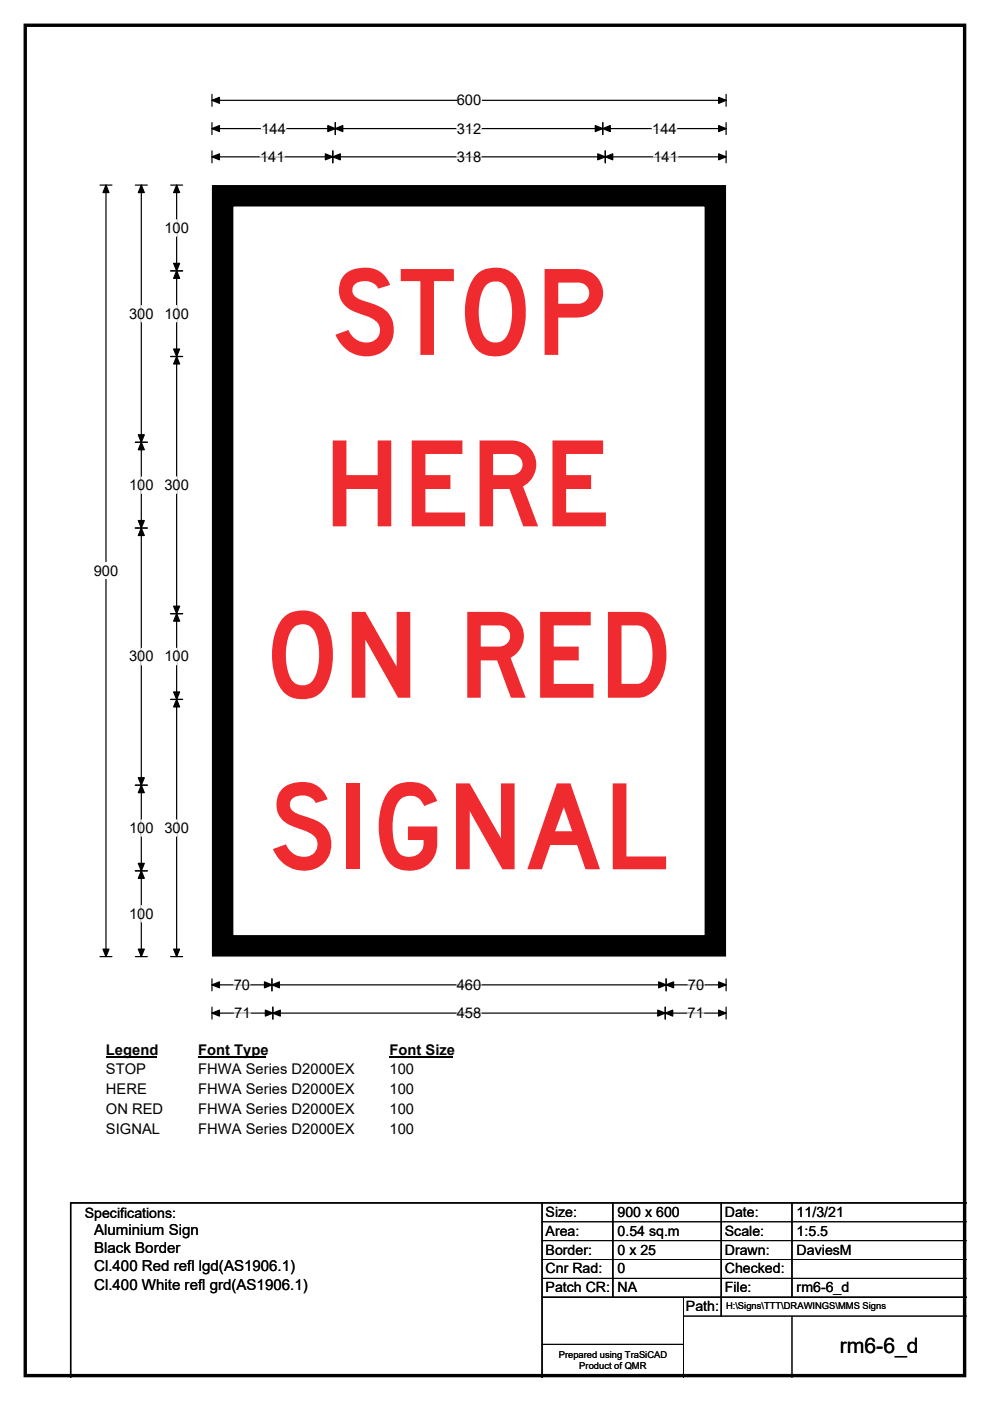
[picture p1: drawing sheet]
<svg xmlns="http://www.w3.org/2000/svg" width="210mm" height="297mm" viewBox="0 0 210 297" stroke-linecap="round" stroke-linejoin="round" font-family="sans-serif">
<path d="M5.4 5.4h199.2v286.3h-199.2z" fill="none" stroke="#000" stroke-width=".72"/>
<path d="M45 21.3h109M45 20v2.5M154 20v2.5" fill="none" stroke="#000" stroke-width=".25"/>
<path d="M45 21.3l1.5-.7v1.3zM152.4 20.6l1.6 .7-1.6 .6z" fill="#000" stroke="#000" stroke-width=".25"/>
<path d="M96.9 19.5h5.2v3.5h-5.2z" fill="#fff"/>
<g fill="none" stroke="#000" stroke-width=".25">
<path d="M21.2 39.2h2.5M22.5 39.2v163.6M45 27.3h109M45 26v2.5M45 32v2.5M45 33.3h109M70.6 32v2.5M71.1 26v2.5M127.8 26v2.5M128.4 32v2.5M154 26v2.5M154 32v2.5"/>
<path d="M21.2 202.8h2.5M45 207.5v2.6M45 213.5v2.6M45 208.8h109M45 214.8h109M57.7 207.5v2.6M57.9 213.5v2.6M141.1 213.5v2.6M141.3 207.5v2.6M154 207.5v2.6M154 213.5v2.6"/>
</g>
<g fill="#000" stroke="#000" stroke-width=".25">
<path d="M22.5 39.2l.6 1.6h-1.3zM45 27.3l1.5-.7v1.3zM45 33.3l1.5-.7v1.3zM70.6 33.3l1.6-.7v1.3zM69 32.6l1.6 .7-1.6 .6zM71.1 27.3l1.6-.7v1.3zM69.5 26.6l1.6 .7-1.6 .6zM126.3 26.6l1.5 .7-1.5 .6zM127.8 27.3l1.6-.7v1.3zM126.8 32.6l1.6 .7-1.6 .6zM128.4 33.3l1.6-.7v1.3zM152.4 26.6l1.6 .7-1.6 .6z"/>
<path d="M152.4 32.6l1.6 .7-1.6 .6zM21.8 201.2h1.3l-.6 1.6zM45 208.8l1.5-.6v1.2zM45 214.8l1.5-.6v1.2zM57.7 208.8l1.6-.6v1.2zM56.1 208.2l1.6 .6-1.6 .6zM57.9 214.8l1.6-.6v1.2zM56.3 214.2l1.6 .6-1.6 .6zM139.5 214.2l1.6 .6-1.6 .6zM141.1 214.8l1.6-.6v1.2zM139.7 208.2l1.6 .6-1.6 .6zM141.3 208.8l1.6-.6v1.2z"/>
<path d="M152.4 208.2l1.6 .6-1.6 .6zM152.4 214.2l1.6 .6-1.6 .6z"/>
</g>
<path d="M55.2 33.3h5.2M55.4 27.3h5.2M96.9 27.3h5.2M96.9 33.3h5.2M138.3 27.3h5.2M138.6 33.3h5.2M49.6 208.8h3.4M49.7 214.8h3.4M96.9 208.8h5.2M96.9 214.8h5.2M145.8 214.8h3.5M145.9 208.8h3.5" fill="none" stroke="#fff" stroke-width=".25"/>
<path d="M19.9 119.3h5.2v3.5h-5.2z" fill="#fff"/>
<g fill="none" stroke="#000" stroke-width=".25">
<path d="M28.7 39.2h2.5M30 39.2v163.6M36.2 39.2h2.5M37.5 39.2v163.6M36.2 57.4h2.5M36.2 75.6h2.5M28.7 93.8h2.5M28.7 112h2.5M36.2 130.1h2.5M36.2 148.3h2.5M28.7 166.5h2.5M28.7 184.6h2.5"/>
<path d="M28.7 202.8h2.5M36.2 202.8h2.5"/>
</g>
<g fill="#000" stroke="#000" stroke-width=".25">
<path d="M30 39.2l.6 1.6h-1.3zM37.5 39.2l.6 1.6h-1.3zM37.5 57.4l.6 1.6h-1.3zM36.8 55.8h1.3l-.6 1.6zM36.8 74h1.3l-.6 1.6zM37.5 75.6l.6 1.6h-1.3zM30 93.8l.6 1.6h-1.3zM29.3 92.2h1.3l-.6 1.6zM29.3 110.4h1.3l-.6 1.6zM30 112l.6 1.5h-1.3zM36.8 128.5h1.3l-.6 1.6zM37.5 130.1l.6 1.6h-1.3z"/>
<path d="M36.8 146.7h1.3l-.6 1.6zM37.5 148.3l.6 1.6h-1.3zM29.3 164.9h1.3l-.6 1.6zM30 166.5l.6 1.6h-1.3zM29.3 183h1.3l-.6 1.6zM30 184.6l.6 1.6h-1.3zM29.3 201.2h1.3l-.6 1.6zM36.8 201.2h1.3l-.6 1.6z"/>
</g>
<path d="M37.5 46.6v3.5M30 64.8v3.4M37.5 64.8v3.4M30 101.1v3.5M37.5 101.1v3.5M30 137.5v3.5M37.5 137.5v3.4M30 173.8v3.5M37.5 173.8v3.5M30 192v3.5" fill="none" stroke="#fff" stroke-width=".25"/>
<path d="M22.5 220.8h10.7v3.5h-10.7z" fill="#fff"/>
<path d="M22.5 224.1h10.7" fill="none" stroke="#000" stroke-width=".32"/>
<path d="M42.1 220.8h14.4v3.5h-14.4z" fill="#fff"/>
<path d="M42.1 224.1h14.4" fill="none" stroke="#000" stroke-width=".32"/>
<path d="M82.6 220.8h13.5v3.5h-13.5z" fill="#fff"/>
<path d="M82.6 224.1h13.5" fill="none" stroke="#000" stroke-width=".32"/>
<g fill="#fff">
<path d="M22.5 225h8.4v3.5h-8.4z"/>
<path d="M42.1 225h33v3.5h-33z"/>
<path d="M82.6 225h5.2v3.5h-5.2z"/>
<path d="M22.5 229.2h8.6v3.5h-8.6z"/>
<path d="M42.1 229.2h33v3.5h-33z"/>
<path d="M82.6 229.2h5.2v3.5h-5.2z"/>
<path d="M22.5 233.4h12.1v3.5h-12.1z"/>
<path d="M42.1 233.4h33v3.5h-33z"/>
<path d="M82.6 233.4h5.2v3.5h-5.2z"/>
<path d="M22.5 237.6h11.4v3.4h-11.4z"/>
<path d="M42.1 237.6h33v3.4h-33z"/>
<path d="M82.6 237.6h5.2v3.4h-5.2z"/>
<path d="M45 39.3h109v163.5h-109z"/>
</g>
<path d="M45 39.2h109v163.6h-109z" fill="none" stroke="#fff" stroke-width=".21"/>
<path d="M47.2 41.5h104.5v159h-104.5z" fill="none" stroke="#000" stroke-width="4.6"/>
<path d="M115 255v37M130 255v20M153 255v24M168 255v20M205 255h-190v37M115 275h90" fill="none" stroke="#000" stroke-width=".3"/>
<path d="M115 259h90M115 263h90M115 267h90M115 271h90M145 279h60M145 275v17M168 279v13M115 285h30" fill="none" stroke="#000" stroke-width=".21"/>
<g font-size="25.3" fill="#ef2b2f">
<text x="70.2" y="75.2">STOP</text>
<text x="68.4" y="111.6">HERE</text>
<text x="55.9" y="147.9">ON RED</text>
<text x="57" y="184.3">SIGNAL</text>
</g>
<text font-size="4.5" x="178.1" y="286.9">rm6-6_d</text>
<g font-size="3.2">
<text x="20" y="261.9">Aluminium Sign</text>
<text x="20" y="265.7">Black Border</text>
<text x="20" y="269.6">Cl.400 Red refl lgd(AS1906.1)</text>
<text x="20" y="273.4">Cl.400 White refl grd(AS1906.1)</text>
</g>
<g font-size="3.1">
<text x="96.9" y="22.3">600</text>
<text x="55.4" y="28.3">144</text>
<text x="96.9" y="28.3">312</text>
<text x="138.3" y="28.3">144</text>
<text x="55.2" y="34.3">141</text>
<text x="96.9" y="34.3">318</text>
<text x="138.6" y="34.3">141</text>
<text x="34.9" y="49.4">100</text>
<text x="27.4" y="67.6">300</text>
<text x="34.9" y="67.6">100</text>
<text x="27.4" y="103.9">100</text>
<text x="34.9" y="103.9">300</text>
<text x="19.9" y="122.1">900</text>
<text x="27.4" y="140.3">300</text>
<text x="34.9" y="140.3">100</text>
<text x="27.4" y="176.6">100</text>
<text x="34.9" y="176.6">300</text>
<text x="27.4" y="194.8">100</text>
<text x="49.6" y="209.9">70</text>
<text x="96.9" y="209.9">460</text>
<text x="145.9" y="209.9">70</text>
<text x="49.7" y="215.9">71</text>
<text x="96.9" y="215.9">458</text>
<text x="145.8" y="215.9">71</text>
<text x="22.5" y="223.6">Legend</text>
<text x="22.5" y="227.8">STOP</text>
<text x="42.1" y="223.6">Font Type</text>
<text x="42.1" y="227.8">FHWA Series D2000EX</text>
<text x="82.6" y="223.6">Font Size</text>
<text x="82.6" y="227.8">100</text>
<text x="22.5" y="232">HERE</text>
<text x="42.1" y="232">FHWA Series D2000EX</text>
<text x="82.6" y="232">100</text>
<text x="22.5" y="236.2">ON RED</text>
<text x="42.1" y="236.2">FHWA Series D2000EX</text>
<text x="82.6" y="236.2">100</text>
<text x="22.5" y="240.3">SIGNAL</text>
<text x="42.1" y="240.3">FHWA Series D2000EX</text>
<text x="82.6" y="240.3">100</text>
</g>
<g font-size="3">
<text x="115.7" y="258">Size:</text>
<text x="131" y="258">900 x 600</text>
<text x="153.7" y="258">Date:</text>
<text x="169" y="258">11/3/21</text>
<text x="18" y="258.2">Specifications:</text>
<text x="115.7" y="262">Area:</text>
<text x="131" y="262">0.54 sq.m</text>
<text x="153.7" y="262">Scale:</text>
<text x="169" y="262">1:5.5</text>
<text x="115.7" y="266">Border:</text>
<text x="115.7" y="270">Cnr Rad:</text>
<text x="131" y="266">0 x 25</text>
<text x="131" y="270">0</text>
<text x="153.7" y="266">Drawn:</text>
<text x="153.7" y="270">Checked:</text>
<text x="169" y="266">DaviesM</text>
<text x="115.7" y="274">Patch CR:</text>
<text x="131" y="274">NA</text>
<text x="153.7" y="274">File:</text>
<text x="169" y="274">rm6-6_d</text>
<text x="145.5" y="278">Path:</text>
</g>
<g font-size="2">
<text x="154" y="277.6">H:\Signs\TTT\DRAWINGS\MMS Signs</text>
<text x="118.5" y="287.8">Prepared using TraSiCAD</text>
<text x="122.9" y="290.2">Product of QMR</text>
</g>
</svg>
